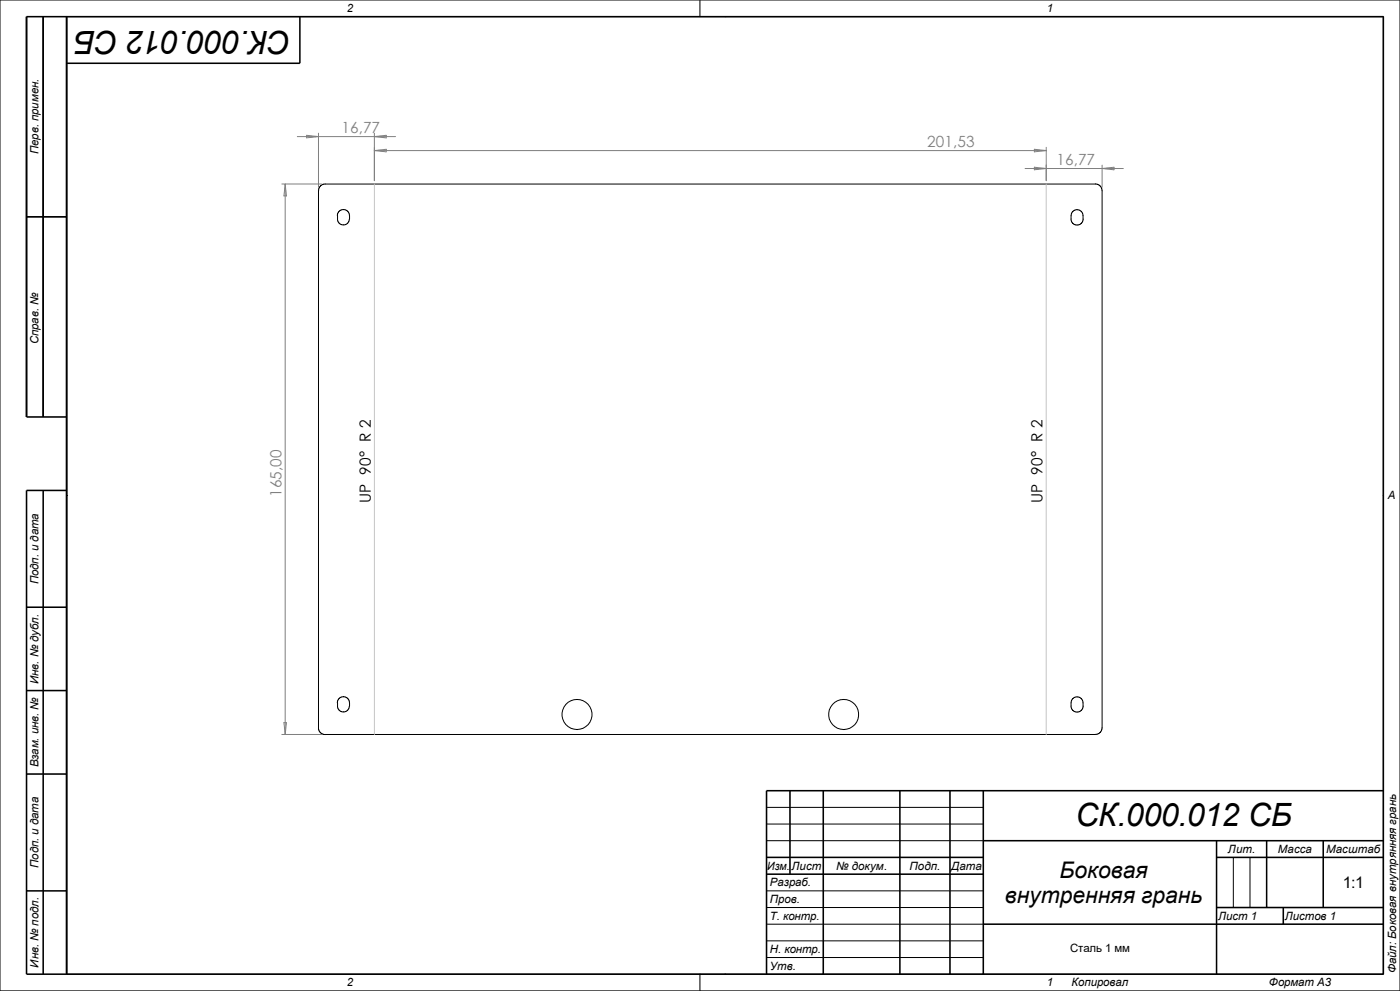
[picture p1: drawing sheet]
<svg xmlns="http://www.w3.org/2000/svg" width="420mm" height="297mm" viewBox="0 0 420 297" stroke-linecap="round" stroke-linejoin="round" font-family="sans-serif">
<g fill="none" stroke="#000" stroke-width=".3">
<path d="M0 0h420v297h-420zM20 5h395v287h-395zM210 0v5M217.5 5h.1M8 65h12M101.2 64.6l.3-1 .5-.5 1-.3 1 .3 .8 1.2v1.4l-.2 .8-1.1 .9-1.4-.2-.8-.9v-1.7M325 65.7l-.3 .9-.6 .6-1 .3-1-.3-.8-1.2 .3-2.3 1-.8 1.4 .2 .8 .9 .1 1.7M20 148.5h.1M415 148.5h.1M101.3 210.7v1.6l.8 .8 1.4 .2 1.1-.8 .2-.9v-1.3l-.8-1.2-1-.3-1 .3-.5 .5-.3 1.1M325 211.6l-.3 1-.6 .5-1 .3-1-.3-.8-1.1 .3-2.3 1-.8 1.4 .2 .8 .9 .1 1.6M97.6 220.1h231l1.1-.3 .6-.6 .3-1.1v-160.9l-.3-1.2-.6-.5-1.1-.4-231.4 .1-.8 .3-.5 .5-.4 1.1v161.4l.8 1.3 1.3 .4"/>
<path d="M230 252h65M230 247h65M230 242h65M370 257v15M375 257v15M230 277h65M230 272h65M230 267h65M210 292v5M217.5 292h.1M230 287h65M230 282h65"/>
<circle cx="173.1" cy="214.1" r="4.5"/>
<circle cx="253.1" cy="214.1" r="4.5"/>
</g>
<g fill="none" stroke="#000" stroke-width=".47">
<path d="M13 5v120M20 5v287M90 5v14h-70M8 65h12M20 125h-12v-120h407v287h-407v-145h12M13 147v145M8 182h12M8 207h12M8 232h12M237 237v25M247 237v55M270 237v55"/>
<path d="M285 237v55M295 237v55M415 237h-185v55M230 257h65M295 252h120M365 257h50M365 252v40M380 252v20M397 252v20M8 267h12M230 262h65M295 277h120"/>
<path d="M365 272h50M385 272v5"/>
</g>
<path d="M112.3 55.2v164.9M313.9 55.2v164.9" fill="none" stroke="#c0c0c0" stroke-width=".3"/>
<g fill="none" stroke="#808080" stroke-width=".3">
<path d="M95.5 39.9v16.2M112.3 39.9v14.2M84.5 55.2h12.1M85.6 55.2v164.9M85.6 55.2l.3 3.5h-.7zM89.2 40.9h29.5M92 40.6l3.5 .3-3.5 .4zM112.3 45.1l3.6-.4v.8zM112.3 40.9l3.6-.3v.7zM112.3 45.1h201.6M307.5 50.5h29.5M310.3 44.7l3.6 .4-3.6 .4z"/>
<path d="M310.3 50.1l3.6 .4-3.6 .4zM313.9 44.2v9.9M330.6 49.5v6.6M330.6 50.5l3.6-.4v.8zM85.2 216.6h.7l-.3 3.5zM84.5 220.1h12.1"/>
</g>
<g font-size="9.6">
<text x="87.3" y="9.3" transform="rotate(-180 87.3 9.3)">СК.000.012 СБ</text>
<text x="322.6" y="247.7">СК.000.012 СБ</text>
</g>
<g font-size="6.9">
<text x="317.9" y="263.1">Боковая</text>
<text x="301.4" y="270.6">внутренняя грань</text>
</g>
<text font-size="4.8" x="402.8" y="266.1">1:1</text>
<g font-size="4.6" fill="#808080">
<text x="102.4" y="40">16,77</text>
<text x="278.1" y="44.2">201,53</text>
<text x="316.9" y="49.6">16,77</text>
<text x="84.5" y="148.9" transform="rotate(-90 84.5 148.9)">165,00</text>
</g>
<g font-size="4.6">
<text x="111.2" y="150.7" transform="rotate(-90 111.2 150.7)">UP 90° R 2</text>
<text x="312.8" y="150.7" transform="rotate(-90 312.8 150.7)">UP 90° R 2</text>
</g>
<g font-size="3.4">
<text x="104" y="3.6">2</text>
<text x="314" y="3.6">1</text>
<text x="11.6" y="46.2" transform="rotate(-90 11.6 46.2)">Перв. примен.</text>
<text x="11.6" y="103.2" transform="rotate(-90 11.6 103.2)">Справ. №</text>
<text x="416.3" y="149.6">A</text>
<text x="11.6" y="175.1" transform="rotate(-90 11.6 175.1)">Подп. и дата</text>
<text x="11.6" y="205" transform="rotate(-90 11.6 205)">Инв. № дубл.</text>
<text x="11.6" y="230" transform="rotate(-90 11.6 230)">Взам. инв. №</text>
<text x="368.4" y="255.6">Лит.</text>
<text x="383.3" y="255.6">Масса</text>
<text x="397.8" y="255.6">Масштаб</text>
<text x="11.6" y="260.1" transform="rotate(-90 11.6 260.1)">Подп. и дата</text>
<text x="230.2" y="260.6">Изм.</text>
<text x="237.4" y="260.6">Лист</text>
<text x="250.8" y="260.6">№ докум.</text>
<text x="272.8" y="260.6">Подп.</text>
<text x="285.3" y="260.6">Дата</text>
<text x="231" y="265.6">Разраб.</text>
<text x="231" y="275.6">Т. контр.</text>
<text x="231" y="270.6">Пров.</text>
<text x="365.5" y="275.6">Лист 1</text>
<text x="385.5" y="275.6">Листов 1</text>
<text x="231" y="285.6">Н. контр.</text>
<text x="321" y="285.3">Сталь 1 мм</text>
<text x="11.6" y="290" transform="rotate(-90 11.6 290)">Инв. № подл.</text>
<text x="231" y="290.6">Утв.</text>
<text x="418.8" y="291.7" transform="rotate(-90 418.8 291.7)">Файл: Боковая внутрянняя грань</text>
<text x="104" y="295.6">2</text>
<text x="314" y="295.6">1</text>
<text x="321.4" y="295.6">Копировал</text>
<text x="380.7" y="295.6">Формат А3</text>
</g>
</svg>
